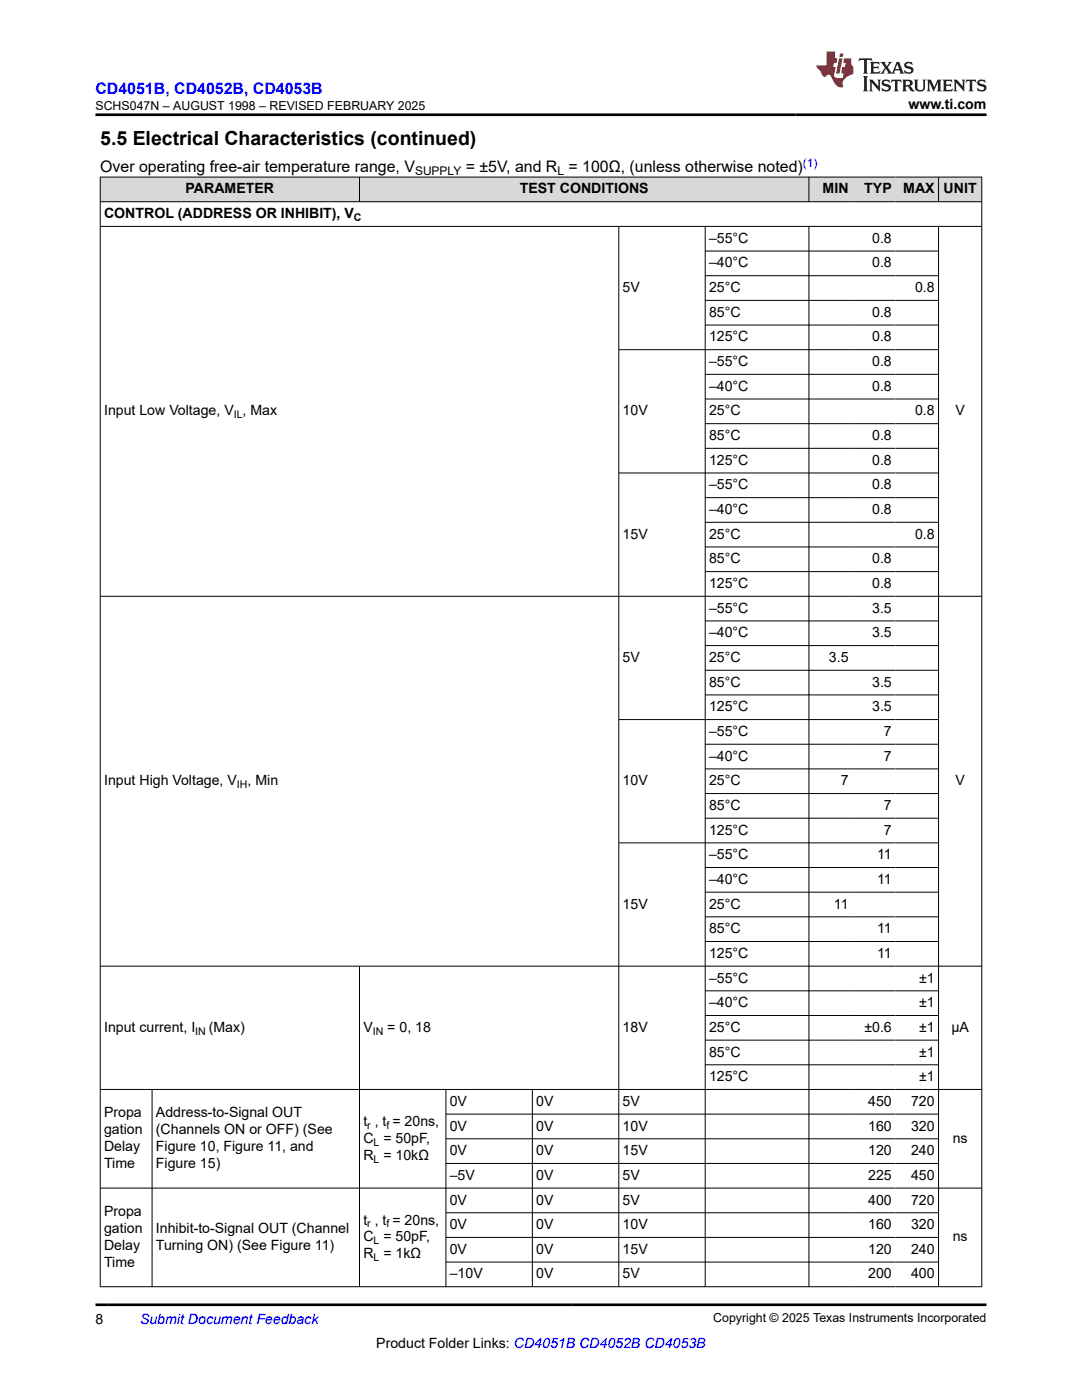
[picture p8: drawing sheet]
<svg xmlns="http://www.w3.org/2000/svg" width="216mm" height="279mm" viewBox="0 0 216 279" stroke-linecap="round" stroke-linejoin="round" font-family="sans-serif">
<g fill="#d8d8d8">
<path d="M20 35.3h175.9v5h-175.9z" fill-rule="evenodd"/>
<path d="M20.1 35.4h51.6v4.8h-51.6z" fill-rule="evenodd"/>
<path d="M71.8 35.4h89.5v4.8h-89.5z" fill-rule="evenodd"/>
<path d="M161.5 35.4h8.5v4.8h-8.5z" fill-rule="evenodd"/>
<path d="M170 35.4h8.7v4.8h-8.7z" fill-rule="evenodd"/>
<path d="M178.7 35.4h8.5v4.8h-8.5z" fill-rule="evenodd"/>
<path d="M187.3 35.4h8.5v4.8h-8.5z" fill-rule="evenodd"/>
</g>
<g fill="none" stroke="#000" stroke-width=".2">
<path d="M19.9 35.3h176.1M20 35.3v221.6M71.7 35.3v5M161.4 35.3v5M187.3 35.3v5M195.9 35.3v221.6M19.9 40.3h176.1M19.9 45.2h176.1M123.5 45.2v211.7M140.7 45.2v211.7M140.7 50.1h46.6M140.7 55h46.6"/>
<path d="M140.7 59.9h46.6M161.4 45.2v211.7M187.3 45.2v211.7M140.7 64.9h46.6M140.7 74.7h46.6M140.7 79.6h46.6M187.3 69.8h-63.8M140.7 84.6h46.6M140.7 89.5h46.6M140.7 99.3h46.6M187.3 94.4h-63.8M19.9 119h176.1"/>
<path d="M140.7 104.2h46.6M140.7 109.2h46.6M140.7 114.1h46.6M140.7 123.9h46.6M140.7 128.8h46.6M140.7 133.8h46.6M140.7 138.7h46.6M140.7 148.5h46.6M140.7 153.4h46.6M140.7 158.4h46.6M187.3 143.6h-63.8M140.7 163.3h46.6"/>
<path d="M140.7 173.1h46.6M140.7 178.1h46.6M187.3 168.2h-63.8M19.9 192.8h176.1M71.7 192.8v64.1M140.7 183h46.6M140.7 187.9h46.6M140.7 197.7h46.6M19.9 217.4h176.1M30.3 217.4v39.5M89 217.4v39.5M106.2 217.4v39.5"/>
<path d="M140.7 202.7h46.6M140.7 207.6h46.6M140.7 212.5h46.6M19.9 237.1h176.1M89 222.3h98.3M89 227.3h98.3M89 232.2h98.3M19.9 256.8h176.1M89 242h98.3M89 247h98.3M89 251.9h98.3"/>
</g>
<path d="M171.5 11.6l-.2 .6 .5-.2h.6v.1v2.2l-.2 .4h1l-.2-.4v-2.2v-.1h.5l.6 .2-.2-.6zM173.6 12.4l.2 .3v1.6l-.2 .4h1.9l.1-.6a1.08 1.08 0 0 1-1.3 .2v-.7h.6l.4 .2v-.7l-.4 .2h-.6v-.5l.2-.2a1 1 0 0 1 1 .3l-.1-.5zM175.7 12.4l.9 1.1-1 1.2h.9l-.2-.2 .5-.8 .4 .8-.2 .2h1.6l-.2-.2 .2-.5h.9l.1 .5-.1 .2h.9l-.2-.4-.8-1.9h-.5l-.9 2.1-.9-1.1 .9-1h-.8l.2 .2-.4 .6-.4-.6 .2-.2zM179 12.8l.4 1h-.7zM180.7 12.5a.65 .65 0 0 0-.2 .7 .65 .65 0 0 0 .6 .5l.6 .1 .1 .3a.79 .79 0 0 1-.7 .4 .79 .79 0 0 1-.7-.5l.1 .7 .2-.1a.93 .93 0 0 0 1.1 0 .93 .93 0 0 0 .4-.9 1.46 1.46 0 0 0-1.2-.6l-.1-.3a1.09 1.09 0 0 1 1.2 .2l-.2-.6-.1 .1-.5-.2zM172.2 15.2l.2 .4v2.2l-.2 .4h1l-.2-.4v-2.2l.2-.4zM173.4 15.9l.2 .4v1.5l-.2 .4h.8l-.3-.4 .1-1.3 1.6 1.8v-2l.2-.4h-.7l.1 .2 .1 1.1-1.2-1.3zM176.2 16a.65 .65 0 0 0-.2 .8 .65 .65 0 0 0 .6 .4l.6 .2 .1 .2a.79 .79 0 0 1-.7 .4 .79 .79 0 0 1-.7-.5l.1 .7 .2-.1a.93 .93 0 0 0 1.1 .1 .93 .93 0 0 0 .4-1 1.46 1.46 0 0 0-1.2-.5l-.1-.4a1.09 1.09 0 0 1 1.2 .2l-.1-.6-.2 .1-.5-.1zM177.9 15.9l-.1 .6a.63 .63 0 0 1 .8-.3v1.6l-.3 .4h1l-.2-.4v-1.6a.66 .66 0 0 1 .8 .3l-.1-.6zM180 15.9l.2 .4v1.5l-.2 .4h1l-.2-.2-.1-.7h.5l.1 .2a.79 .79 0 0 0 1.2 .6l-1-.9a.61 .61 0 0 0 .6-.6 .61 .61 0 0 0-.5-.7zM180.8 16.2h.1a.47 .47 0 0 1 .5 .1 .47 .47 0 0 1 .1 .5l-.1 .1-.7 .1zM182.3 15.9l.2 .2a2.27 2.27 0 0 0 .4 2 1.04 1.04 0 0 0 1.7-.7v-1.3l.2-.2h-.8l.2 .4v1.1a.6 .6 0 0 1-.6 .6 .6 .6 0 0 1-.6-.6v-1.1l.3-.4zM184.9 15.9l.2 .4v1.5l-.2 .4h.8l-.3-.4v-1.4l.9 1.9 .9-1.9v1.4l-.3 .4h1l-.2-.4v-1.5l.2-.4h-.8l-.7 1.5-.6-1.5zM188.1 15.9l.2 .4v1.5l-.2 .4h1.9l.1-.6a1.09 1.09 0 0 1-1.3 .2v-.7h.6l.4 .2v-.6l-.4 .2h-.6v-.6l.2-.1a1.01 1.01 0 0 1 1 .3l-.1-.6zM190.2 15.9l.3 .4v1.5l-.3 .4h.8l-.2-.4v-1.3l1.6 1.8v-2l.2-.4h-.7l.2 .2v1.1l-1.2-1.3zM192.8 15.9l-.1 .6a.63 .63 0 0 1 .8-.3v1.6l-.3 .4h1l-.2-.4v-1.6a.66 .66 0 0 1 .8 .3l-.1-.6zM195.2 16a.65 .65 0 0 0-.2 .8 .65 .65 0 0 0 .6 .4l.6 .2 .2 .2a.79 .79 0 0 1-.7 .4 .79 .79 0 0 1-.7-.5l.1 .7 .2-.1a.93 .93 0 0 0 1 .1 .93 .93 0 0 0 .5-1 1.46 1.46 0 0 0-1.3-.5v-.4a1.09 1.09 0 0 1 1.2 .2l-.2-.6-.2 .1-.5-.1z" fill="#231f20"/>
<path d="M164.9 10.3v2.7h-2l.1 .4 .8 1a.95 .95 0 0 0 1 .9 .59 .59 0 0 1 .5-.4 .59 .59 0 0 1 .5 .3l.4 .8a1.59 1.59 0 0 0 2.1 1.4 1.61 1.61 0 0 1 1-2.3l1-.3-.1-1.5a1.59 1.59 0 0 1-.3-1.7h-1.5l-.2 .9h.6l-.2 .9h-.5l-.2 .9v.3l.4 .1-.1 .9h-.7a.73 .73 0 0 1-1-.7l.3-1.5h-.5l.1-.9h.5l.2-.9h-.5v-1.3zM167.4 11.6l-.6 3.1h.7l.6-3.1zM167.6 10.7l-.1 .6h.7l.1-.6z" fill="#ed1c24"/>
<path d="M19.1 22.9h177.8M19.1 260.4h177.8" fill="none" stroke="#000" stroke-width=".53"/>
<text font-size="3.9" x="20" y="28.8">5.5 Electrical Characteristics (continued)</text>
<text font-size="3.2" fill="#00f" x="19.1" y="18.7">CD4051B, CD4052B, CD4053B</text>
<g font-size="3.2">
<text x="20" y="34.3">Over operating free-air temperature range, V</text>
<text x="92.9" y="34.3">= ±5V, and R = 100Ω, (unless otherwise noted)</text>
</g>
<g font-size="2.8">
<text x="181.3" y="21.8">www.ti.com</text>
<text x="37" y="38.6">PARAMETER</text>
<text x="103.7" y="38.6">TEST CONDITIONS</text>
<text x="164.2" y="38.6">MIN</text>
<text x="172.5" y="38.6">TYP</text>
<text x="180.2" y="38.6">MAX</text>
<text x="188.3" y="38.6">UNIT</text>
<text x="20.8" y="43.5">CONTROL (ADDRESS OR INHIBIT), V</text>
<text x="141.5" y="48.5">–55°C</text>
<text x="141.5" y="53.4">–40°C</text>
<text x="174" y="48.5">0.8</text>
<text x="174" y="53.4">0.8</text>
<text x="124.2" y="58.3">5V</text>
<text x="141.5" y="58.3">25°C</text>
<text x="182.6" y="58.3">0.8</text>
<text x="141.5" y="63.2">85°C</text>
<text x="174" y="63.2">0.8</text>
<text x="141.5" y="68.1">125°C</text>
<text x="174" y="68.1">0.8</text>
<text x="141.5" y="73.1">–55°C</text>
<text x="141.5" y="78">–40°C</text>
<text x="174" y="73.1">0.8</text>
<text x="174" y="78">0.8</text>
<text x="20.8" y="82.9">Input Low Voltage, V , Max</text>
<text x="124.2" y="82.9">10V</text>
<text x="141.5" y="82.9">25°C</text>
<text x="182.6" y="82.9">0.8</text>
<text x="190.6" y="82.9">V</text>
<text x="141.5" y="87.8">85°C</text>
<text x="174" y="87.8">0.8</text>
<text x="141.5" y="92.7">125°C</text>
<text x="174" y="92.7">0.8</text>
<text x="141.5" y="97.7">–55°C</text>
<text x="174" y="97.7">0.8</text>
<text x="124.2" y="107.5">15V</text>
<text x="141.5" y="102.6">–40°C</text>
<text x="141.5" y="107.5">25°C</text>
<text x="174" y="102.6">0.8</text>
<text x="182.6" y="107.5">0.8</text>
<text x="141.5" y="112.4">85°C</text>
<text x="174" y="112.4">0.8</text>
<text x="141.5" y="117.4">125°C</text>
<text x="174" y="117.4">0.8</text>
<text x="141.5" y="122.3">–55°C</text>
<text x="174" y="122.3">3.5</text>
<text x="141.5" y="127.2">–40°C</text>
<text x="174" y="127.2">3.5</text>
<text x="124.2" y="132.1">5V</text>
<text x="141.5" y="132.1">25°C</text>
<text x="141.5" y="137">85°C</text>
<text x="165.4" y="132.1">3.5</text>
<text x="174" y="137">3.5</text>
<text x="141.5" y="142">125°C</text>
<text x="174" y="142">3.5</text>
<text x="141.5" y="146.9">–55°C</text>
<text x="176.4" y="146.9">7</text>
<text x="141.5" y="151.8">–40°C</text>
<text x="176.4" y="151.8">7</text>
<text x="20.8" y="156.7">Input High Voltage, V</text>
<text x="49.4" y="156.7">, Min</text>
<text x="124.2" y="156.7">10V</text>
<text x="141.5" y="156.7">25°C</text>
<text x="141.5" y="161.6">85°C</text>
<text x="167.8" y="156.7">7</text>
<text x="176.4" y="161.6">7</text>
<text x="190.6" y="156.7">V</text>
<text x="141.5" y="166.6">125°C</text>
<text x="176.4" y="166.6">7</text>
<text x="141.5" y="171.5">–55°C</text>
<text x="175" y="171.5">11</text>
<text x="141.5" y="176.4">–40°C</text>
<text x="175" y="176.4">11</text>
<text x="124.2" y="181.3">15V</text>
<text x="141.5" y="181.3">25°C</text>
<text x="166.4" y="181.3">11</text>
<text x="141.5" y="186.3">85°C</text>
<text x="141.5" y="191.2">125°C</text>
<text x="175" y="186.3">11</text>
<text x="175" y="191.2">11</text>
<text x="141.5" y="196.1">–55°C</text>
<text x="183.4" y="196.1">±1</text>
<text x="141.5" y="201">–40°C</text>
<text x="183.4" y="201">±1</text>
<text x="20.8" y="205.9">Input current, I</text>
<text x="41.7" y="205.9">(Max)</text>
<text x="72.5" y="205.9">V</text>
<text x="77.3" y="205.9">= 0, 18</text>
<text x="124.2" y="205.9">18V</text>
<text x="141.5" y="205.9">25°C</text>
<text x="172.5" y="205.9">±0.6</text>
<text x="183.4" y="205.9">±1</text>
<text x="189.8" y="205.9">µA</text>
<text x="141.5" y="210.9">85°C</text>
<text x="141.5" y="215.8">125°C</text>
<text x="183.4" y="210.9">±1</text>
<text x="183.4" y="215.8">±1</text>
<text x="89.7" y="220.7">0V</text>
<text x="107" y="220.7">0V</text>
<text x="124.2" y="220.7">5V</text>
<text x="173.2" y="220.7">450</text>
<text x="181.8" y="220.7">720</text>
<text x="20.8" y="223">Propa</text>
<text x="20.8" y="226.4">gation</text>
<text x="31.1" y="223">Address-to-Signal OUT</text>
<text x="31.1" y="226.4">(Channels ON or OFF) (See</text>
<text x="72.5" y="224.7">t , t = 20ns,</text>
<text x="89.7" y="225.6">0V</text>
<text x="107" y="225.6">0V</text>
<text x="124.2" y="225.6">10V</text>
<text x="173.2" y="225.6">160</text>
<text x="181.8" y="225.6">320</text>
<text x="20.8" y="229.8">Delay</text>
<text x="20.8" y="233.2">Time</text>
<text x="31.1" y="229.8">Figure 10, Figure 11, and</text>
<text x="31.1" y="233.2">Figure 15)</text>
<text x="72.5" y="228.1">C = 50pF,</text>
<text x="72.5" y="231.5">R = 10kΩ</text>
<text x="89.7" y="230.5">0V</text>
<text x="107" y="230.5">0V</text>
<text x="124.2" y="230.5">15V</text>
<text x="173.2" y="230.5">120</text>
<text x="181.8" y="230.5">240</text>
<text x="190.1" y="228.1">ns</text>
<text x="89.7" y="235.5">–5V</text>
<text x="107" y="235.5">0V</text>
<text x="124.2" y="235.5">5V</text>
<text x="173.2" y="235.5">225</text>
<text x="181.8" y="235.5">450</text>
<text x="20.8" y="242.7">Propa</text>
<text x="72.5" y="244.4">t , t = 20ns,</text>
<text x="89.7" y="240.4">0V</text>
<text x="89.7" y="245.3">0V</text>
<text x="107" y="240.4">0V</text>
<text x="107" y="245.3">0V</text>
<text x="124.2" y="240.4">5V</text>
<text x="124.2" y="245.3">10V</text>
<text x="173.2" y="240.4">400</text>
<text x="173.2" y="245.3">160</text>
<text x="181.8" y="240.4">720</text>
<text x="181.8" y="245.3">320</text>
<text x="20.8" y="246.1">gation</text>
<text x="20.8" y="249.5">Delay</text>
<text x="31.1" y="246.1">Inhibit-to-Signal OUT (Channel</text>
<text x="31.1" y="249.5">Turning ON) (See Figure 11)</text>
<text x="72.5" y="247.8">C = 50pF,</text>
<text x="72.5" y="251.2">R = 1kΩ</text>
<text x="89.7" y="250.2">0V</text>
<text x="107" y="250.2">0V</text>
<text x="124.2" y="250.2">15V</text>
<text x="173.2" y="250.2">120</text>
<text x="181.8" y="250.2">240</text>
<text x="190.1" y="247.8">ns</text>
<text x="20.8" y="252.8">Time</text>
<text x="89.7" y="255.1">–10V</text>
<text x="107" y="255.1">0V</text>
<text x="124.2" y="255.1">5V</text>
<text x="173.2" y="255.1">200</text>
<text x="181.8" y="255.1">400</text>
<text x="19.1" y="264.2">8</text>
<text x="75.1" y="269">Product Folder Links: CD4051B CD4052B CD4053B</text>
</g>
<text font-size="2.8" fill="#00f" x="27.9" y="264.2">Submit Document Feedback</text>
<g font-size="2.5">
<text x="19.1" y="21.9">SCHS047N – AUGUST 1998 – REVISED FEBRUARY 2025</text>
<text x="142.3" y="263.9">Copyright © 2025 Texas Instruments Incorporated</text>
</g>
<g font-size="2.4">
<text x="82.8" y="34.9">SUPPLY</text>
<text x="111.2" y="34.9">L</text>
</g>
<text font-size="2.4" fill="#00f" x="160.2" y="33.2">(1)</text>
<g font-size="2.1">
<text x="70.6" y="44.1">C</text>
<text x="46.7" y="83.5">IL</text>
<text x="47.3" y="157.3">IH</text>
<text x="39" y="206.5">IN</text>
<text x="74.4" y="206.5">IN</text>
<text x="73.3" y="225.3">r</text>
<text x="77.1" y="225.3">f</text>
<text x="74.5" y="228.6">L</text>
<text x="74.5" y="232">L</text>
<text x="73.3" y="244.9">r</text>
<text x="77.1" y="244.9">f</text>
<text x="74.5" y="248.3">L</text>
<text x="74.5" y="251.7">L</text>
</g>
</svg>
